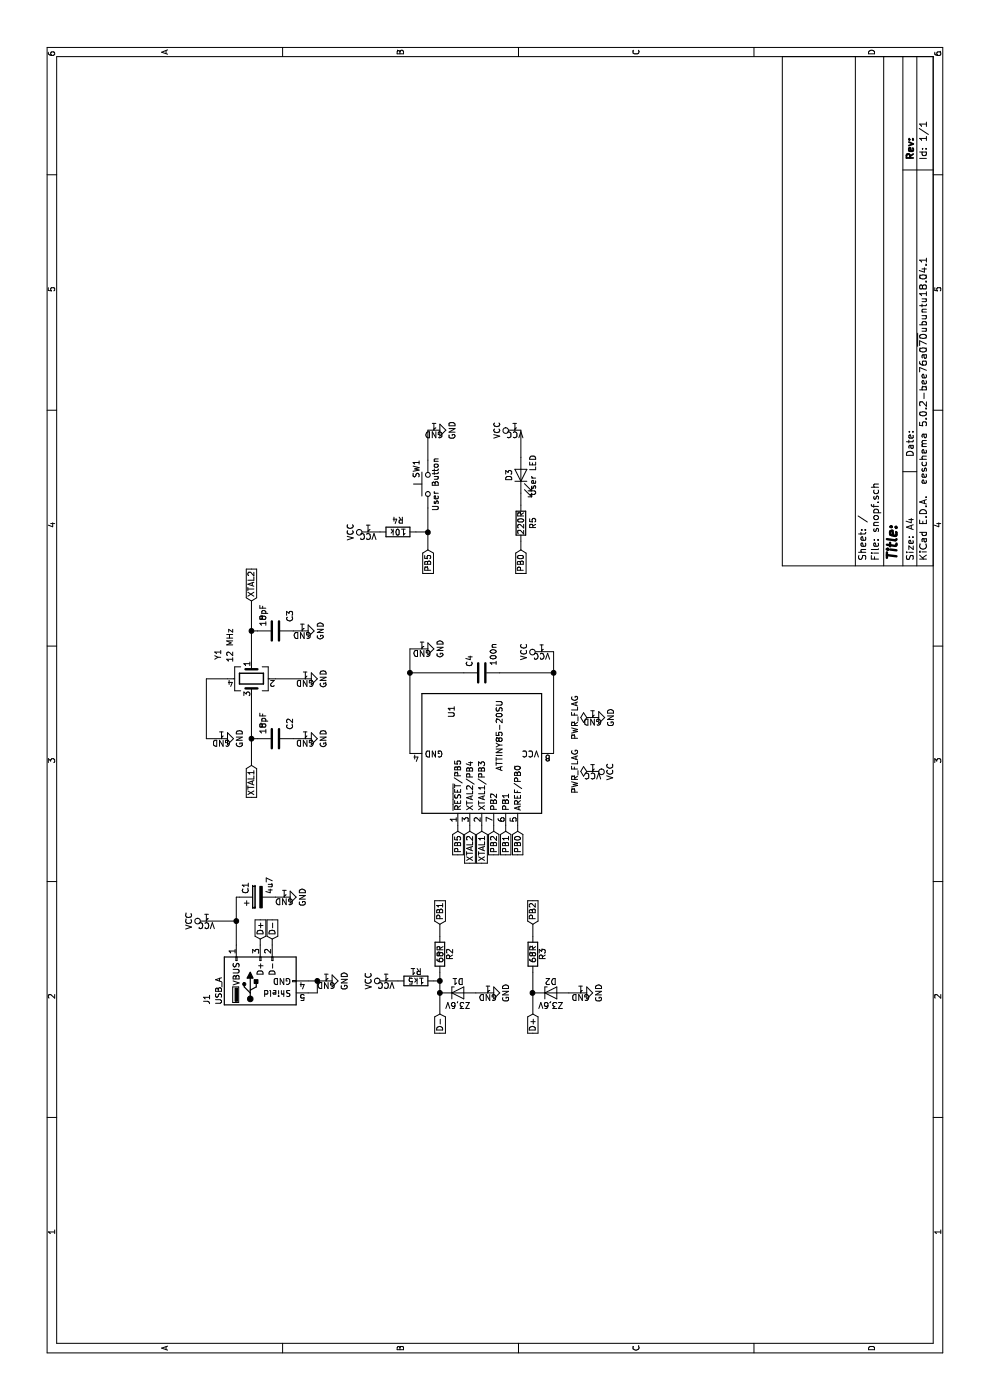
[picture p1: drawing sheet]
EESchema Schematic File Version 4
LIBS:snopf-cache
EELAYER 26 0
EELAYER END
$Descr A4 11693 8268
encoding utf-8
Sheet 1 1
Title ""
Date ""
Rev ""
Comp ""
Comment1 ""
Comment2 ""
Comment3 ""
Comment4 ""
$EndDescr
$Comp
L MCU_Microchip_ATtiny:ATtiny85-20SU U1
U 1 1
P 5400 4025
F 0 "U1" H 5050 3775 50  0000 C CNN
F 1 "ATTINY85-20SU" H 5250 4175 50  0000 C CNN
F 2 "Package_SO:SOIJ-8_5.3x5.3mm_P1.27mm" H 6350 4025 50  0001 C CIN
F 3 "https://www.mouser.de/datasheet/2/268/Atmel-2586-AVR-8-bit-Microcontroller-ATtiny25-ATti-1315542.pdf" H 5400 4025 50  0001 C CNN
F 4 "https://www.mouser.de/ProductDetail/556-ATTINY85-20SU" H 5400 4025 50  0001 C CNN "Link"
	1    5400 4025
	-1   0    0    1   
$EndComp
$Comp
L Device:C C3
U 1 1
P 6425 2300
F 0 "C3" H 6250 2425 50  0000 L CNN
F 1 "18pF" H 6200 2200 50  0000 L CNN
F 2 "Capacitor_SMD:C_0603_1608Metric" H 6463 2150 50  0001 C CNN
F 3 "https://www.mouser.de/datasheet/2/427/vjw1bcbascomseries-223529.pdf" H 6425 2300 50  0001 C CNN
F 4 "https://www.mouser.de/ProductDetail/Vishay-Vitramon/VJ0603A180JXACW1BC?qs=sGAEpiMZZMs0AnBnWHyRQBeEaU7MLhVpwDjNY59sOa0%3D" H 6425 2300 50  0001 C CNN "Link"
	1    6425 2300
	-1   0    0    1   
$EndComp
$Comp
L Device:C C2
U 1 1
P 5525 2300
F 0 "C2" H 5350 2425 50  0000 L CNN
F 1 "18pF" H 5300 2200 50  0000 L CNN
F 2 "Capacitor_SMD:C_0603_1608Metric" H 5563 2150 50  0001 C CNN
F 3 "https://www.mouser.de/datasheet/2/427/vjw1bcbascomseries-223529.pdf" H 5525 2300 50  0001 C CNN
F 4 "https://www.mouser.de/ProductDetail/Vishay-Vitramon/VJ0603A180JXACW1BC?qs=sGAEpiMZZMs0AnBnWHyRQBeEaU7MLhVpwDjNY59sOa0%3D" H 5525 2300 50  0001 C CNN "Link"
	1    5525 2300
	-1   0    0    1   
$EndComp
$Comp
L Device:C C4
U 1 1
P 6075 4025
F 0 "C4" H 5925 3925 50  0000 L CNN
F 1 "100n" H 5825 4125 50  0000 L CNN
F 2 "Capacitor_SMD:C_0603_1608Metric" H 6113 3875 50  0001 C CNN
F 3 "https://www.mouser.de/datasheet/2/447/UPY-GPHC_X7R_6.3V-to-50V_18-1154002.pdf" H 6075 4025 50  0001 C CNN
F 4 "https://www.mouser.de/ProductDetail/Yageo/CC0603JPX7R9BB104?qs=sGAEpiMZZMs0AnBnWHyRQB9G40cLJQs4lzX0ziDZd8BY%252Bzn8Q0%2FCBw%3D%3D" H 6075 4025 50  0001 C CNN "Link"
	1    6075 4025
	-1   0    0    1   
$EndComp
$Comp
L Switch:SW_Push SW1
U 1 1
P 7650 3575
F 0 "SW1" H 7700 3675 50  0000 L CNN
F 1 "User Button" H 7650 3515 50  0000 C CNN
F 2 "Button_Switch_SMD:SW_SPST_EVQQ2" H 7650 3775 50  0001 C CNN
F 3 "https://www.mouser.de/datasheet/2/315/sw_lt_eng_6s_th-1289042.pdf" H 7650 3775 50  0001 C CNN
F 4 "https://www.mouser.de/ProductDetail/667-EVQ-Q2B03W" H 7650 3575 50  0001 C CNN "Link"
	1    7650 3575
	1    0    0    -1  
$EndComp
$Comp
L Device:R R5
U 1 1
P 7325 4350
F 0 "R5" V 7425 4350 50  0000 C CNN
F 1 "220R" V 7325 4350 50  0000 C CNN
F 2 "Resistor_SMD:R_0603_1608Metric" V 7255 4350 50  0001 C CNN
F 3 "https://www.mouser.de/datasheet/2/447/PYu-RC_Group_51_RoHS_L_10-1664068.pdf" H 7325 4350 50  0001 C CNN
F 4 "https://www.mouser.de/ProductDetail/Yageo/RC0603JR-07220RL?qs=sGAEpiMZZMtlubZbdhIBIJ0YzvSJmY5pWcxq0LcTcWE%3D" V 7325 4350 50  0001 C CNN "Link"
	1    7325 4350
	0    1    1    0   
$EndComp
$Comp
L Device:LED D3
U 1 1
P 7725 4350
F 0 "D3" H 7725 4450 50  0000 C CNN
F 1 "User LED" H 7725 4250 50  0000 C CNN
F 2 "LED_SMD:LED_0603_1608Metric" H 7725 4350 50  0001 C CNN
F 3 "https://www.mouser.de/datasheet/2/445/150060RS75000-1715052.pdf" H 7725 4350 50  0001 C CNN
F 4 "https://www.mouser.de/ProductDetail/Wurth-Elektronik/150060RS75000?qs=sGAEpiMZZMseGfSY3csMkQ6oANueNQcIZZLd5sCt8%252BgHOxPA66eP1Q%3D%3D" H 7725 4350 50  0001 C CNN "Link"
	1    7725 4350
	1    0    0    -1  
$EndComp
$Comp
L Connector:USB_A J1
U 1 1
P 3500 2175
F 0 "J1" H 3300 2625 50  0000 L CNN
F 1 "USB_A" H 3300 2525 50  0000 L CNN
F 2 "snopf_footprints:USB_plug_UP2-AH" H 3650 2125 50  0001 C CNN
F 3 "https://www.mouser.de/datasheet/2/670/up2-ah-th-1313297.pdf" H 3650 2125 50  0001 C CNN
F 4 "https://www.mouser.de/ProductDetail/490-UP2-AH-1-TH" H 3500 2175 60  0001 C CNN "Link"
	1    3500 2175
	1    0    0    -1  
$EndComp
$Comp
L Device:CP C1
U 1 1
P 4200 2150
F 0 "C1" H 4225 2250 50  0000 L CNN
F 1 "4u7" H 4225 2050 50  0000 L CNN
F 2 "Capacitor_SMD:C_0805_2012Metric" H 4238 2000 50  0001 C CNN
F 3 "https://www.mouser.de/datasheet/2/210/WTC_MLCC_General_Purpose-1534899.pdf" H 4200 2150 50  0001 C CNN
F 4 "https://www.mouser.de/ProductDetail/791-0805X475K100CT" H 4200 2150 50  0001 C CNN "Link"
	1    4200 2150
	1    0    0    -1  
$EndComp
$Comp
L power:GND #PWR011
U 1 1
P 6025 2550
F 0 "#PWR011" H 6025 2300 50  0001 C CNN
F 1 "GND" H 6025 2400 50  0000 C CNN
F 2 "" H 6025 2550 50  0001 C CNN
F 3 "" H 6025 2550 50  0001 C CNN
	1    6025 2550
	1    0    0    -1  
$EndComp
$Comp
L power:PWR_FLAG #FLG01
U 1 1
P 5250 4950
F 0 "#FLG01" H 5250 5025 50  0001 C CNN
F 1 "PWR_FLAG" H 5250 5100 50  0000 C CNN
F 2 "" H 5250 4950 50  0001 C CNN
F 3 "" H 5250 4950 50  0001 C CNN
	1    5250 4950
	1    0    0    -1  
$EndComp
$Comp
L power:PWR_FLAG #FLG02
U 1 1
P 5700 4950
F 0 "#FLG02" H 5700 5025 50  0001 C CNN
F 1 "PWR_FLAG" H 5700 5100 50  0000 C CNN
F 2 "" H 5700 4950 50  0001 C CNN
F 3 "" H 5700 4950 50  0001 C CNN
	1    5700 4950
	1    0    0    -1  
$EndComp
$Comp
L power:VCC #PWR07
U 1 1
P 5250 4950
F 0 "#PWR07" H 5250 4800 50  0001 C CNN
F 1 "VCC" H 5250 5100 50  0000 C CNN
F 2 "" H 5250 4950 50  0001 C CNN
F 3 "" H 5250 4950 50  0001 C CNN
	1    5250 4950
	-1   0    0    1   
$EndComp
$Comp
L power:GND #PWR010
U 1 1
P 5700 4950
F 0 "#PWR010" H 5700 4700 50  0001 C CNN
F 1 "GND" H 5700 4800 50  0000 C CNN
F 2 "" H 5700 4950 50  0001 C CNN
F 3 "" H 5700 4950 50  0001 C CNN
	1    5700 4950
	1    0    0    -1  
$EndComp
$Comp
L Device:Crystal_GND24 Y1
U 1 1
P 6025 2100
F 0 "Y1" H 5775 1825 50  0000 L CNN
F 1 "12 MHz" H 5600 1925 50  0000 L CNN
F 2 "Crystal:Crystal_SMD_Abracon_ABM8G-4Pin_3.2x2.5mm" H 6025 2100 50  0001 C CNN
F 3 "https://www.mouser.de/datasheet/2/3/ABM8G-106-12.000MHz-T-1359227.pdf" H 6025 2100 50  0001 C CNN
F 4 "https://www.mouser.de/ProductDetail/815-ABM8G-106-12-T" H 6025 2100 50  0001 C CNN "Link"
	1    6025 2100
	-1   0    0    1   
$EndComp
$Comp
L power:VCC #PWR012
U 1 1
P 6250 4525
F 0 "#PWR012" H 6250 4375 50  0001 C CNN
F 1 "VCC" H 6250 4675 50  0000 C CNN
F 2 "" H 6250 4525 50  0001 C CNN
F 3 "" H 6250 4525 50  0001 C CNN
	1    6250 4525
	1    0    0    -1  
$EndComp
$Comp
L power:GND #PWR013
U 1 1
P 6275 3525
F 0 "#PWR013" H 6275 3275 50  0001 C CNN
F 1 "GND" H 6275 3375 50  0000 C CNN
F 2 "" H 6275 3525 50  0001 C CNN
F 3 "" H 6275 3525 50  0001 C CNN
	1    6275 3525
	1    0    0    -1  
$EndComp
$Comp
L power:VCC #PWR015
U 1 1
P 7250 3075
F 0 "#PWR015" H 7250 2925 50  0001 C CNN
F 1 "VCC" H 7250 3225 50  0000 C CNN
F 2 "" H 7250 3075 50  0001 C CNN
F 3 "" H 7250 3075 50  0001 C CNN
	1    7250 3075
	1    0    0    -1  
$EndComp
Wire Wire Line
	7575 4350 7475 4350
Wire Wire Line
	7100 4350 7175 4350
Text GLabel 7100 4350 0    50   Input ~ 0
PB0
Text GLabel 4750 4325 0    50   Input ~ 0
PB0
Wire Wire Line
	4750 4325 4800 4325
$Comp
L power:VCC #PWR017
U 1 1
P 8100 4300
F 0 "#PWR017" H 8100 4150 50  0001 C CNN
F 1 "VCC" H 8100 4450 50  0000 C CNN
F 2 "" H 8100 4300 50  0001 C CNN
F 3 "" H 8100 4300 50  0001 C CNN
	1    8100 4300
	1    0    0    -1  
$EndComp
Wire Wire Line
	8100 4300 8100 4350
Wire Wire Line
	8100 4350 7875 4350
Wire Wire Line
	5400 3425 6075 3425
Wire Wire Line
	6075 3425 6075 3875
Wire Wire Line
	5400 4625 6075 4625
Wire Wire Line
	6075 4625 6075 4175
Wire Wire Line
	6075 3425 6275 3425
Wire Wire Line
	6275 3425 6275 3525
Connection ~ 6075 3425
Wire Wire Line
	6075 4625 6250 4625
Wire Wire Line
	6250 4625 6250 4525
Connection ~ 6075 4625
Text GLabel 4750 3825 0    50   Input ~ 0
PB5
Text GLabel 7100 3575 0    50   Input ~ 0
PB5
$Comp
L Device:R R4
U 1 1
P 7250 3325
F 0 "R4" V 7350 3325 50  0000 C CNN
F 1 "10k" V 7250 3325 50  0000 C CNN
F 2 "Resistor_SMD:R_0603_1608Metric" V 7180 3325 50  0001 C CNN
F 3 "https://www.mouser.de/datasheet/2/447/PYu-RC_Group_51_RoHS_L_10-1664068.pdf" H 7250 3325 50  0001 C CNN
F 4 "https://www.mouser.de/ProductDetail/Yageo/RC0603FR-0710KL?qs=sGAEpiMZZMtlubZbdhIBIAhzU1Tw%252BHVakiDuQ4Zki0U%3D" V 7250 3325 50  0001 C CNN "Link"
	1    7250 3325
	1    0    0    -1  
$EndComp
$Comp
L power:GND #PWR016
U 1 1
P 8100 3625
F 0 "#PWR016" H 8100 3375 50  0001 C CNN
F 1 "GND" H 8100 3475 50  0000 C CNN
F 2 "" H 8100 3625 50  0001 C CNN
F 3 "" H 8100 3625 50  0001 C CNN
	1    8100 3625
	1    0    0    -1  
$EndComp
Wire Wire Line
	7100 3575 7250 3575
Wire Wire Line
	7250 3475 7250 3575
Connection ~ 7250 3575
Wire Wire Line
	7250 3575 7450 3575
Wire Wire Line
	7850 3575 8100 3575
Wire Wire Line
	8100 3575 8100 3625
Wire Wire Line
	7250 3075 7250 3175
Wire Wire Line
	4750 3825 4800 3825
Text GLabel 4750 3925 0    50   Input ~ 0
XTAL2
Text GLabel 4750 4025 0    50   Input ~ 0
XTAL1
Wire Wire Line
	4750 3925 4800 3925
Wire Wire Line
	4750 4025 4800 4025
Text GLabel 4750 4125 0    50   Input ~ 0
PB2
Text GLabel 4750 4225 0    50   Input ~ 0
PB1
Wire Wire Line
	4750 4125 4800 4125
Wire Wire Line
	4750 4225 4800 4225
Text GLabel 3225 4450 0    50   Input ~ 0
D+
$Comp
L Device:D_Zener D2
U 1 1
P 3400 4600
F 0 "D2" H 3400 4700 50  0000 C CNN
F 1 "Z3,6V" H 3400 4500 50  0000 C CNN
F 2 "Diode_SMD:D_MiniMELF" H 3400 4600 50  0001 C CNN
F 3 "https://www.mouser.de/datasheet/2/345/zmm52xxb-34158.pdf" H 3400 4600 50  0001 C CNN
F 4 "https://www.mouser.de/ProductDetail/583-ZMM5227B" H 3400 4600 60  0001 C CNN "Link"
	1    3400 4600
	0    1    1    0   
$EndComp
$Comp
L power:GND #PWR02
U 1 1
P 3400 4850
F 0 "#PWR02" H 3400 4600 50  0001 C CNN
F 1 "GND" H 3400 4700 50  0000 C CNN
F 2 "" H 3400 4850 50  0001 C CNN
F 3 "" H 3400 4850 50  0001 C CNN
	1    3400 4850
	1    0    0    -1  
$EndComp
Wire Wire Line
	3400 4750 3400 4850
Wire Wire Line
	3400 4450 3225 4450
Wire Wire Line
	3400 4450 3575 4450
Connection ~ 3400 4450
$Comp
L Device:R R3
U 1 1
P 3725 4450
F 0 "R3" V 3805 4450 50  0000 C CNN
F 1 "68R" V 3725 4450 50  0000 C CNN
F 2 "Resistor_SMD:R_0603_1608Metric" V 3655 4450 50  0001 C CNN
F 3 "https://www.mouser.de/datasheet/2/447/PYu-RC_Group_51_RoHS_L_10-1664068.pdf" H 3725 4450 50  0001 C CNN
F 4 "https://www.mouser.de/ProductDetail/Yageo/RC0603FR-0768RL?qs=sGAEpiMZZMtlubZbdhIBIP1i7CT%2FCYQht5pC6j9j4cc%3D" V 3725 4450 50  0001 C CNN "Link"
	1    3725 4450
	0    1    1    0   
$EndComp
Text GLabel 3975 4450 2    50   Input ~ 0
PB2
Wire Wire Line
	3875 4450 3975 4450
Text GLabel 3225 3675 0    50   Input ~ 0
D-
$Comp
L Device:D_Zener D1
U 1 1
P 3400 3825
F 0 "D1" H 3400 3925 50  0000 C CNN
F 1 "Z3,6V" H 3400 3725 50  0000 C CNN
F 2 "Diode_SMD:D_MiniMELF" H 3400 3825 50  0001 C CNN
F 3 "https://www.mouser.de/datasheet/2/345/zmm52xxb-34158.pdf" H 3400 3825 50  0001 C CNN
F 4 "https://www.mouser.de/ProductDetail/583-ZMM5227B" H 3400 3825 50  0001 C CNN "Link"
	1    3400 3825
	0    1    1    0   
$EndComp
$Comp
L power:GND #PWR01
U 1 1
P 3400 4075
F 0 "#PWR01" H 3400 3825 50  0001 C CNN
F 1 "GND" H 3400 3925 50  0000 C CNN
F 2 "" H 3400 4075 50  0001 C CNN
F 3 "" H 3400 4075 50  0001 C CNN
	1    3400 4075
	1    0    0    -1  
$EndComp
Wire Wire Line
	3400 3975 3400 4075
Wire Wire Line
	3400 3675 3225 3675
Connection ~ 3400 3675
$Comp
L Device:R R2
U 1 1
P 3725 3675
F 0 "R2" V 3805 3675 50  0000 C CNN
F 1 "68R" V 3725 3675 50  0000 C CNN
F 2 "Resistor_SMD:R_0603_1608Metric" V 3655 3675 50  0001 C CNN
F 3 "https://www.mouser.de/datasheet/2/447/PYu-RC_Group_51_RoHS_L_10-1664068.pdf" H 3725 3675 50  0001 C CNN
F 4 "https://www.mouser.de/ProductDetail/Yageo/RC0603FR-0768RL?qs=sGAEpiMZZMtlubZbdhIBIP1i7CT%2FCYQht5pC6j9j4cc%3D" V 3725 3675 50  0001 C CNN "Link"
	1    3725 3675
	0    1    1    0   
$EndComp
Text GLabel 3975 3675 2    50   Input ~ 0
PB1
Wire Wire Line
	3875 3675 3975 3675
$Comp
L Device:R R1
U 1 1
P 3500 3475
F 0 "R1" V 3580 3475 50  0000 C CNN
F 1 "1k5" V 3500 3475 50  0000 C CNN
F 2 "Resistor_SMD:R_0603_1608Metric" V 3430 3475 50  0001 C CNN
F 3 "https://www.mouser.de/datasheet/2/447/PYu-RC_Group_51_RoHS_L_10-1664068.pdf" H 3500 3475 50  0001 C CNN
F 4 "https://www.mouser.de/ProductDetail/Yageo/RC0603FR-071K5L?qs=sGAEpiMZZMtlubZbdhIBIPpBVm91En7nD6YIdFoNUPI%3D" V 3500 3475 50  0001 C CNN "Link"
	1    3500 3475
	1    0    0    -1  
$EndComp
Wire Wire Line
	3400 3675 3500 3675
$Comp
L power:VCC #PWR04
U 1 1
P 3500 3225
F 0 "#PWR04" H 3500 3075 50  0001 C CNN
F 1 "VCC" H 3500 3375 50  0000 C CNN
F 2 "" H 3500 3225 50  0001 C CNN
F 3 "" H 3500 3225 50  0001 C CNN
	1    3500 3225
	1    0    0    -1  
$EndComp
Wire Wire Line
	3500 3225 3500 3325
Wire Wire Line
	3500 3625 3500 3675
Connection ~ 3500 3675
Wire Wire Line
	3500 3675 3575 3675
$Comp
L power:GND #PWR03
U 1 1
P 3500 2725
F 0 "#PWR03" H 3500 2475 50  0001 C CNN
F 1 "GND" H 3500 2575 50  0000 C CNN
F 2 "" H 3500 2725 50  0001 C CNN
F 3 "" H 3500 2725 50  0001 C CNN
	1    3500 2725
	1    0    0    -1  
$EndComp
Wire Wire Line
	3500 2575 3500 2650
Wire Wire Line
	3400 2575 3400 2650
Wire Wire Line
	3400 2650 3500 2650
Connection ~ 3500 2650
Wire Wire Line
	3500 2650 3500 2725
Text GLabel 3850 2275 2    50   Input ~ 0
D-
Text GLabel 3850 2175 2    50   Input ~ 0
D+
Wire Wire Line
	3850 2175 3800 2175
Wire Wire Line
	3800 2275 3850 2275
$Comp
L power:VCC #PWR05
U 1 1
P 4000 1725
F 0 "#PWR05" H 4000 1575 50  0001 C CNN
F 1 "VCC" H 4000 1875 50  0000 C CNN
F 2 "" H 4000 1725 50  0001 C CNN
F 3 "" H 4000 1725 50  0001 C CNN
	1    4000 1725
	1    0    0    -1  
$EndComp
Wire Wire Line
	4200 1975 4200 2000
$Comp
L power:GND #PWR06
U 1 1
P 4200 2375
F 0 "#PWR06" H 4200 2125 50  0001 C CNN
F 1 "GND" H 4200 2225 50  0000 C CNN
F 2 "" H 4200 2375 50  0001 C CNN
F 3 "" H 4200 2375 50  0001 C CNN
	1    4200 2375
	1    0    0    -1  
$EndComp
Wire Wire Line
	4200 2300 4200 2375
Wire Wire Line
	3800 1975 4000 1975
Wire Wire Line
	4000 1725 4000 1975
Connection ~ 4000 1975
Wire Wire Line
	4000 1975 4200 1975
Wire Wire Line
	5525 2100 5525 2150
Wire Wire Line
	5525 2100 5875 2100
Wire Wire Line
	6425 2100 6425 2150
Wire Wire Line
	6175 2100 6425 2100
Wire Wire Line
	6025 2300 6025 2550
$Comp
L power:GND #PWR09
U 1 1
P 5525 2550
F 0 "#PWR09" H 5525 2300 50  0001 C CNN
F 1 "GND" H 5525 2400 50  0000 C CNN
F 2 "" H 5525 2550 50  0001 C CNN
F 3 "" H 5525 2550 50  0001 C CNN
	1    5525 2550
	1    0    0    -1  
$EndComp
$Comp
L power:GND #PWR014
U 1 1
P 6425 2525
F 0 "#PWR014" H 6425 2275 50  0001 C CNN
F 1 "GND" H 6425 2375 50  0000 C CNN
F 2 "" H 6425 2525 50  0001 C CNN
F 3 "" H 6425 2525 50  0001 C CNN
	1    6425 2525
	1    0    0    -1  
$EndComp
Wire Wire Line
	5525 2550 5525 2450
Wire Wire Line
	6425 2450 6425 2525
$Comp
L power:GND #PWR08
U 1 1
P 5525 1850
F 0 "#PWR08" H 5525 1600 50  0001 C CNN
F 1 "GND" H 5525 1700 50  0000 C CNN
F 2 "" H 5525 1850 50  0001 C CNN
F 3 "" H 5525 1850 50  0001 C CNN
	1    5525 1850
	1    0    0    -1  
$EndComp
Wire Wire Line
	6025 1900 6025 1725
Wire Wire Line
	6025 1725 5525 1725
Wire Wire Line
	5525 1725 5525 1850
Text GLabel 5300 2100 0    50   Input ~ 0
XTAL1
Text GLabel 6675 2100 2    50   Input ~ 0
XTAL2
Wire Wire Line
	5300 2100 5525 2100
Connection ~ 5525 2100
Wire Wire Line
	6675 2100 6425 2100
Connection ~ 6425 2100
$EndSCHEMATC
